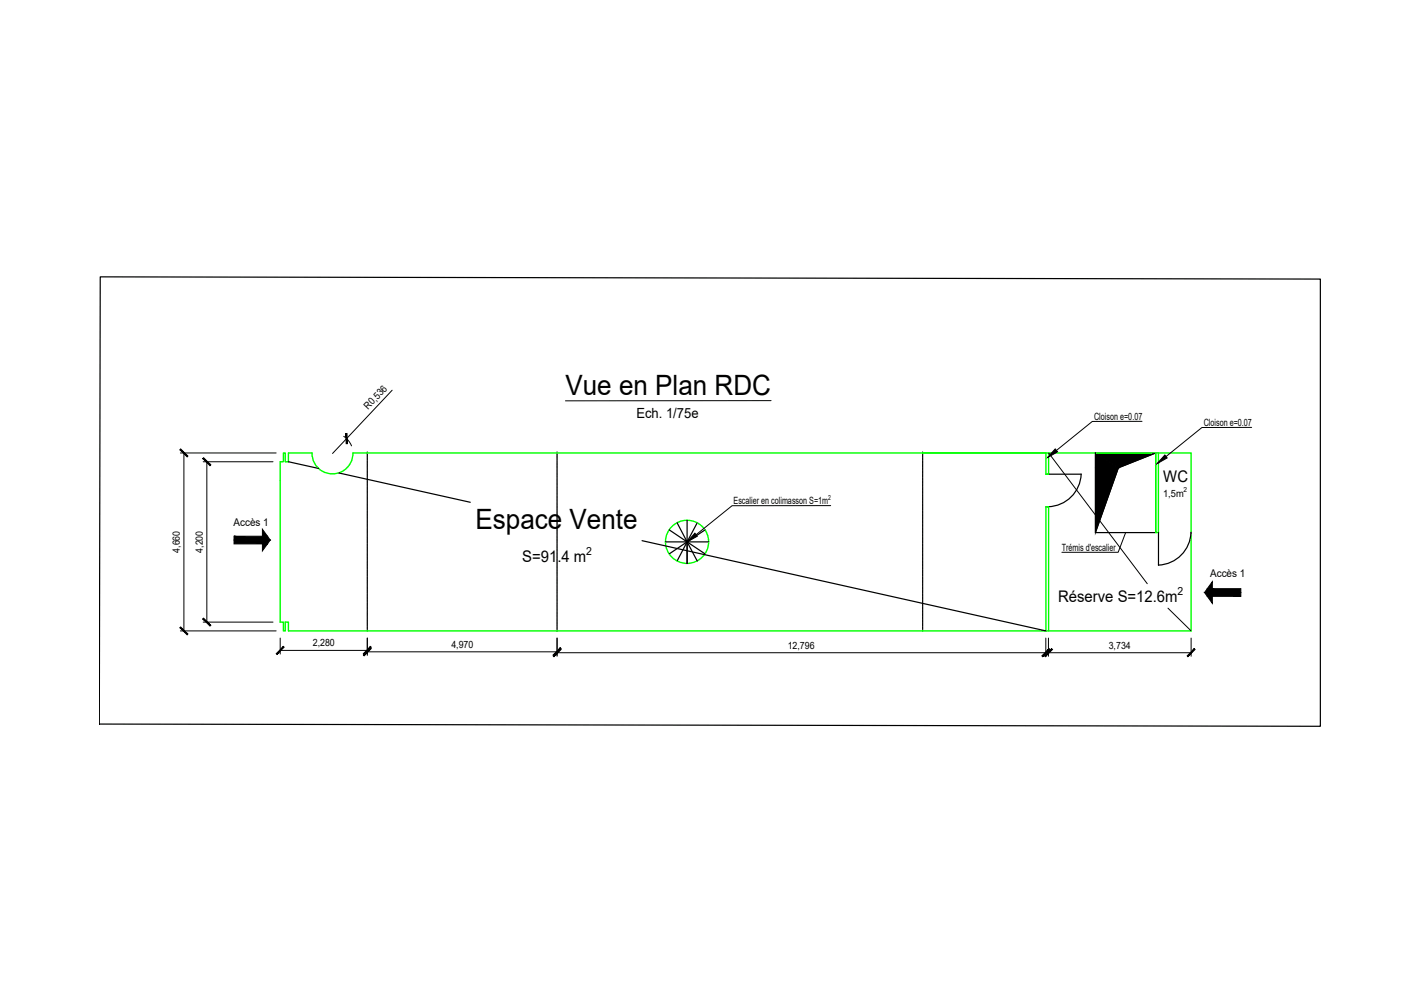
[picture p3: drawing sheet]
<svg xmlns="http://www.w3.org/2000/svg" width="297mm" height="210mm" viewBox="0 0 297 210" stroke-linecap="round" stroke-linejoin="round" font-family="sans-serif">
<!-- layer: 005RZB_BETON_Vu -->
<g fill="none" stroke="#0f0" stroke-width=".3">
<path d="M65.4 94.9h-5v1.8h-.6v-1.8h-.4v1.8h-.7v33.6h.7v1.9h.4v-1.9h.6v1.9h189.1v-37.3h-56.2M65.4 94.9a4.3 4.3 0 0 0 4.2 4.4 4.3 4.3 0 0 0 4.3-4.4M74 94.9h145.1v4.4h.6v-4.4M242.1 94.9v16.7h.6v-16.7M219.1 132.2v-26h.6v26"/>
<circle cx="143.9" cy="113.5" r="4.5"/>
</g>
<!-- layer: 0 -->
<g fill="none" stroke="#000" stroke-width=".25">
<path d="M21 58l255.6 .5v93.6l-255.8-.4zM60.4 96.7l6.3 1.4M71 99.1l27.5 6.1M76.9 99.7h.1M76.9 99.4h.1M76.9 99.1h.1M76.9 98.8h.1M76.9 98.5h.1M76.9 98.2h.1M76.9 97.9h.1M76.9 97.6h.1M76.9 97.3h.1"/>
<path d="M76.9 97h.1M76.9 96.7h.1M76.9 96.4h.1M76.9 96.1h.1M76.9 95.8h.1M76.9 95.5h.1M76.9 95.2h.1M76.9 94.9h.1M116.7 99.7h.1M116.7 99.4h.1M116.7 99.1h.1M116.7 98.8h.1"/>
<path d="M116.7 98.5h.1M116.7 98.2h.1M116.7 97.9h.1M116.7 97.6h.1M116.7 97.3h.1M116.7 97h.1M116.7 96.7h.1M116.7 96.4h.1M116.7 96.1h.1M116.7 95.8h.1M116.7 95.5h.1M116.7 95.2h.1"/>
<path d="M116.7 94.9h.1M193.3 99.7h.1M193.3 99.4h.1M193.3 99.1h.1M193.3 98.8h.1M193.3 98.5h.1M193.3 98.2h.1M193.3 97.9h.1M193.3 97.6h.1M193.3 97.3h.1M193.3 97h.1M193.3 96.7h.1"/>
<path d="M193.3 96.4h.1M193.3 96.1h.1M193.3 95.8h.1M193.3 95.5h.1M193.3 95.2h.1M193.3 94.9h.1M219.1 99.3h7.4a7.1 7.1 0 0 1-6.9 6.8M229.5 94.9v16.7h12.6v-16.7l-7.8 3.1-4.8 13.6M52 113.1h.1M76.9 119.8h.1M76.9 119.5h.1M76.9 119.2h.1"/>
<path d="M76.9 118.9h.1M76.9 118.6h.1M76.9 118.3h.1M76.9 118h.1M76.9 117.7h.1M76.9 117.4h.1M76.9 117.1h.1M76.9 116.8h.1M76.9 116.5h.1M76.9 116.2h.1M76.9 115.9h.1M76.9 115.6h.1"/>
<path d="M76.9 115.3h.1M76.9 115h.1M76.9 114.7h.1M76.9 114.4h.1M76.9 114.1h.1M76.9 113.8h.1M76.9 113.5h.1M76.9 113.2h.1M76.9 112.9h.1M76.9 112.6h.1M76.9 112.3h.1M76.9 112h.1"/>
<path d="M76.9 111.7h.1M76.9 111.4h.1M76.9 111.1h.1M76.9 110.8h.1M76.9 110.5h.1M76.9 110.2h.1M76.9 109.9h.1M76.9 109.6h.1M76.9 109.3h.1M76.9 109h.1M76.9 108.7h.1M76.9 108.4h.1"/>
<path d="M76.9 108.1h.1M76.9 107.8h.1M76.9 107.5h.1M76.9 107.2h.1M76.9 106.9h.1M76.9 106.6h.1M76.9 106.3h.1M76.9 106h.1M76.9 105.7h.1M76.9 105.4h.1M76.9 105.1h.1M76.9 104.8h.1"/>
<path d="M76.9 104.5h.1M76.9 104.2h.1M76.9 103.9h.1M76.9 103.6h.1M76.9 103.3h.1M76.9 103h.1M76.9 102.7h.1M76.9 102.4h.1M76.9 102.1h.1M76.9 101.8h.1M76.9 101.5h.1M76.9 101.2h.1"/>
<path d="M76.9 100.9h.1M76.9 100.6h.1M76.9 100.3h.1M76.9 100h.1M116.7 119.8h.1M116.7 119.5h.1M116.7 119.2h.1M116.7 118.9h.1M116.7 118.6h.1M116.7 118.3h.1M116.7 118h.1M116.7 117.7h.1"/>
<path d="M116.7 117.4h.1M116.7 117.1h.1M116.7 116.8h.1M116.7 116.5h.1M116.7 116.2h.1M116.7 115.9h.1M116.7 115.6h.1M116.7 115.3h.1M116.7 115h.1M116.7 114.7h.1M116.7 114.4h.1M116.7 114.1h.1"/>
<path d="M116.7 113.8h.1M116.7 113.5h.1M116.7 113.2h.1M116.7 112.9h.1M116.7 112.6h.1M116.7 112.3h.1M116.7 112h.1M116.7 111.7h.1M116.7 111.4h.1M116.7 111.1h.1M116.7 110.8h.1M116.7 110.5h.1"/>
<path d="M116.7 110.2h.1M116.7 109.9h.1M116.7 109.6h.1M116.7 109.3h.1M116.7 109h.1M116.7 108.7h.1M116.7 108.4h.1M116.7 108.1h.1M116.7 107.8h.1M116.7 107.5h.1M116.7 107.2h.1M116.7 106.9h.1"/>
<path d="M116.7 106.6h.1M116.7 106.3h.1M116.7 106h.1M116.7 105.7h.1M116.7 105.4h.1M116.7 105.1h.1M116.7 104.8h.1M116.7 104.5h.1M116.7 104.2h.1M116.7 103.9h.1M116.7 103.6h.1M116.7 103.3h.1"/>
<path d="M116.7 103h.1M116.7 102.7h.1M116.7 102.4h.1M116.7 102.1h.1M116.7 101.8h.1M116.7 101.5h.1M116.7 101.2h.1M116.7 100.9h.1M116.7 100.6h.1M116.7 100.3h.1M116.7 100h.1M134.5 113.3l84.6 18.9"/>
<path d="M139.4 113.5h9.1M141.8 109.5l2.1 4-3.7-2.5M143.9 109v9v-4.5l-3.7 2.5M143.9 113.5l2.2 4M146.1 109.5l-2.2 4 3.8-2.5M147.7 116l-3.8-2.5-2.1 4M193.3 119.8h.1M193.3 119.5h.1M193.3 119.2h.1M193.3 118.9h.1M193.3 118.6h.1M193.3 118.3h.1"/>
<path d="M193.3 118h.1M193.3 117.7h.1M193.3 117.4h.1M193.3 117.1h.1M193.3 116.8h.1M193.3 116.5h.1M193.3 116.2h.1M193.3 115.9h.1M193.3 115.6h.1M193.3 115.3h.1M193.3 115h.1M193.3 114.7h.1"/>
<path d="M193.3 114.4h.1M193.3 114.1h.1M193.3 113.8h.1M193.3 113.5h.1M193.3 113.2h.1M193.3 112.9h.1M193.3 112.6h.1M193.3 112.3h.1M193.3 112h.1M193.3 111.7h.1M193.3 111.4h.1M193.3 111.1h.1"/>
<path d="M193.3 110.8h.1M193.3 110.5h.1M193.3 110.2h.1M193.3 109.9h.1M193.3 109.6h.1M193.3 109.3h.1M193.3 109h.1M193.3 108.7h.1M193.3 108.4h.1M193.3 108.1h.1M193.3 107.8h.1M193.3 107.5h.1"/>
<path d="M193.3 107.2h.1M193.3 106.9h.1M193.3 106.6h.1M193.3 106.3h.1M193.3 106h.1M193.3 105.7h.1M193.3 105.4h.1M193.3 105.1h.1M193.3 104.8h.1M193.3 104.5h.1M193.3 104.2h.1M193.3 103.9h.1"/>
<path d="M193.3 103.6h.1M193.3 103.3h.1M193.3 103h.1M193.3 102.7h.1M193.3 102.4h.1M193.3 102.1h.1M193.3 101.8h.1M193.3 101.5h.1M193.3 101.2h.1M193.3 100.9h.1M193.3 100.6h.1M193.3 100.3h.1"/>
<path d="M193.3 100h.1M219.1 106.2h.6M242.7 111.6v6.8M249.5 111.5a7.1 7.1 0 0 1-6.8 6.9M76.9 132.2h.1M76.9 131.8h.1M76.9 131.5h.1M76.9 131.2h.1M76.9 130.9h.1M76.9 130.6h.1M76.9 130.3h.1M76.9 130h.1"/>
<path d="M76.9 129.7h.1M76.9 129.4h.1M76.9 129.1h.1M76.9 128.8h.1M76.9 128.5h.1M76.9 128.2h.1M76.9 127.9h.1M76.9 127.6h.1M76.9 127.3h.1M76.9 127h.1M76.9 126.7h.1M76.9 126.4h.1"/>
<path d="M76.9 126.1h.1M76.9 125.8h.1M76.9 125.5h.1M76.9 125.2h.1M76.9 124.9h.1M76.9 124.6h.1M76.9 124.3h.1M76.9 124h.1M76.9 123.7h.1M76.9 123.4h.1M76.9 123.1h.1M76.9 122.8h.1"/>
<path d="M76.9 122.5h.1M76.9 122.2h.1M76.9 121.9h.1M76.9 121.6h.1M76.9 121.3h.1M76.9 121h.1M76.9 120.7h.1M76.9 120.4h.1M76.9 120.1h.1M116.7 132.2h.1M116.7 131.8h.1M116.7 131.5h.1"/>
<path d="M116.7 131.2h.1M116.7 130.9h.1M116.7 130.6h.1M116.7 130.3h.1M116.7 130h.1M116.7 129.7h.1M116.7 129.4h.1M116.7 129.1h.1M116.7 128.8h.1M116.7 128.5h.1M116.7 128.2h.1M116.7 127.9h.1"/>
<path d="M116.7 127.6h.1M116.7 127.3h.1M116.7 127h.1M116.7 126.7h.1M116.7 126.4h.1M116.7 126.1h.1M116.7 125.8h.1M116.7 125.5h.1M116.7 125.2h.1M116.7 124.9h.1M116.7 124.6h.1M116.7 124.3h.1"/>
<path d="M116.7 124h.1M116.7 123.7h.1M116.7 123.4h.1M116.7 123.1h.1M116.7 122.8h.1M116.7 122.5h.1M116.7 122.2h.1M116.7 121.9h.1M116.7 121.6h.1M116.7 121.3h.1M116.7 121h.1M116.7 120.7h.1"/>
<path d="M116.7 120.4h.1M116.7 120.1h.1M193.3 132.2h.1M193.3 131.8h.1M193.3 131.5h.1M193.3 131.2h.1M193.3 130.9h.1M193.3 130.6h.1M193.3 130.3h.1M193.3 130h.1M193.3 129.7h.1M193.3 129.4h.1"/>
<path d="M193.3 129.1h.1M193.3 128.8h.1M193.3 128.5h.1M193.3 128.2h.1M193.3 127.9h.1M193.3 127.6h.1M193.3 127.3h.1M193.3 127h.1M193.3 126.7h.1M193.3 126.4h.1M193.3 126.1h.1M193.3 125.8h.1"/>
<path d="M193.3 125.5h.1M193.3 125.2h.1M193.3 124.9h.1M193.3 124.6h.1M193.3 124.3h.1M193.3 124h.1M193.3 123.7h.1M193.3 123.4h.1M193.3 123.1h.1M193.3 122.8h.1M193.3 122.5h.1M193.3 122.2h.1"/>
<path d="M193.3 121.9h.1M193.3 121.6h.1M193.3 121.3h.1M193.3 121h.1M193.3 120.7h.1M193.3 120.4h.1M193.3 120.1h.1M256.6 123.9h.1"/>
</g>
<!-- layer: 140RZB_COT_0075 -->
<g fill="none" stroke="#000" stroke-width=".21">
<path d="M37.8 94.9h20M38.5 94.9v37.3M42.6 96.7h14.6M43.3 96.7v33.6M72 91.4l.8 .7 .8 1.3M82.1 81.7l-12.4 13.3M239.2 88.3h-10.4l-7.5 6.1M262.2 89.5l-10.4 .1-7.5 6M174 105.9h-20.6l-7.6 6.1M235.8 111.6l-1.6 4.1h-11.8M37.8 132.2h20M42.6 130.3h14.6"/>
<path d="M58.7 133.7v3.3M58.7 136.2h18.2M76.9 133.7v3.6M76.9 136.5h39.8M116.7 133.7v3.8M116.7 136.7h102.4M219.1 133.7v3.8M219.6 136.7h29.9M219.6 133.7v3.8M249.5 133.7v3.8"/>
</g>
<!-- layer: 0 -->
<g fill="#000" stroke="#000" stroke-width=".21">
<path d="M37.7 94.2l1.5 1.5 .1-.2zM37.8 94l1.5 1.5-1.6-1.3z"/>
<path d="M42.5 96.1l1.5 1.5 .2-.2zM42.5 96.1l.2-.2 1.5 1.5z"/>
<path d="M72.5 90.8l.2 2.1v-2.1zM72.5 90.8l.2 2.1h-.2z"/>
<path d="M37.8 131.3l-.1 .2 1.6 1.3zM37.7 131.5l1.6 1.3-.1 .2z"/>
<path d="M42.5 129.6l1.7 1.4-1.5-1.5zM42.5 129.6l1.7 1.4-.2 .1z"/>
<path d="M59.4 135.4l-1.4 1.7 1.5-1.5zM59.4 135.4l-1.4 1.7-.1-.2z"/>
<path d="M77.6 135.4l-1.5 1.5 .2 .2zM77.6 135.4l.2 .2-1.5 1.5z"/>
<path d="M77.6 135.7l-1.3 1.7 1.5-1.5zM77.6 135.7l-1.3 1.7-.2-.2z"/>
<path d="M115.9 137.2l.1 .2 1.4-1.7zM117.4 135.7l.1 .2-1.5 1.5z"/>
<path d="M117.4 135.9l-1.4 1.7 1.5-1.5zM115.9 137.4l1.5-1.5-1.4 1.7z"/>
<path d="M218.2 137.4l.2 .2 1.4-1.7zM219.8 135.9l.1 .2-1.5 1.5z"/>
<path d="M220.3 135.9l-1.3 1.7 1.5-1.5zM218.8 137.4l1.5-1.5-1.3 1.7z"/>
<path d="M250.2 135.9l-1.5 1.5 .1 .2zM250.2 135.9l.1 .2-1.5 1.5z"/>
</g>
<!-- layer: 160RZB_TEXT_0050 -->
<path d="M161.5 83.9l-43.1 .1M219.7 94.9l20.6 27.4M244.7 127.4l4.8 4.8" fill="none" stroke="#000" stroke-width=".21"/>
<!-- layer: 005RZB_BETON_Vu -->
<g fill="#000" stroke="#000" stroke-width=".21">
<path d="M229.5 94.9h12.6l-7.8 3.1zM55 110.9l1 1.4h-1zM55 113.9h1l-1 1.5zM252.9 124.9h1.1v1.5zM254 121.9v1.4h-1.1z"/>
<path d="M229.5 94.9v3.1h4.8zM229.5 98h4.8l-4.8 13.6z"/>
<path d="M49 112.3l7.6 .8-.6-.8zM49 112.3l7.6 .8h-7.6z"/>
<path d="M49 113.1l7 .8 .6-.8zM49 113.1l7 .8h-7z"/>
<path d="M252.9 123.3l7 .8v-.8zM252.9 123.3l7 .8h-7.6z"/>
<path d="M252.3 124.1l7.6 .8v-.8zM252.3 124.1l7.6 .8h-7z"/>
</g>
<!-- layer: 140RZB_COT_0075 -->
<path d="M221 94l.5 .7-2.1 1.2zM244 95.3l.5 .6-2.1 1.2zM145.6 111.7l.5 .6-2.2 1.2z" fill="#000" stroke="#000" stroke-width=".21"/>
<g font-size="5.9">
<text x="118.4" y="82.7">Vue en Plan RDC</text>
<text x="99.6" y="110.8">Espace Vente</text>
</g>
<g font-size="3.4">
<text x="243.7" y="100.9">WC</text>
<text x="109.4" y="117.8">S=91.4 m</text>
<text x="221.7" y="126.2">Réserve S=12.6m</text>
</g>
<text font-size="2.9" x="133.3" y="87.7">Ech. 1/75e</text>
<g font-size="2.3">
<text x="122.8" y="116.3">2</text>
<text x="246.6" y="124.7">2</text>
</g>
<g font-size="2.2">
<text x="48.9" y="110.1">Accès 1</text>
<text x="253.5" y="120.8">Accès 1</text>
</g>
<g font-size="2.1">
<text x="77.2" y="85.8" transform="rotate(-47 77.2 85.8)">R0,536</text>
<text x="229.2" y="88">Cloison e=0.07</text>
<text x="252.2" y="89.3">Cloison e=0.07</text>
<text x="153.7" y="105.6">Escalier en colimasson S=1m</text>
<text x="243.6" y="104">1,5m</text>
<text x="37.7" y="115.8" transform="rotate(-90 37.7 115.8)">4,660</text>
<text x="42.5" y="115.8" transform="rotate(-90 42.5 115.8)">4,200</text>
<text x="222.4" y="115.4">Trémis d'escalier</text>
<text x="65.5" y="135.4">2,280</text>
<text x="94.6" y="135.7">4,970</text>
<text x="165" y="135.9">12,796</text>
<text x="232.3" y="135.9">3,734</text>
</g>
<g font-size="1.5">
<text x="173.5" y="104.7">2</text>
<text x="247.9" y="103.1">2</text>
</g>
</svg>
